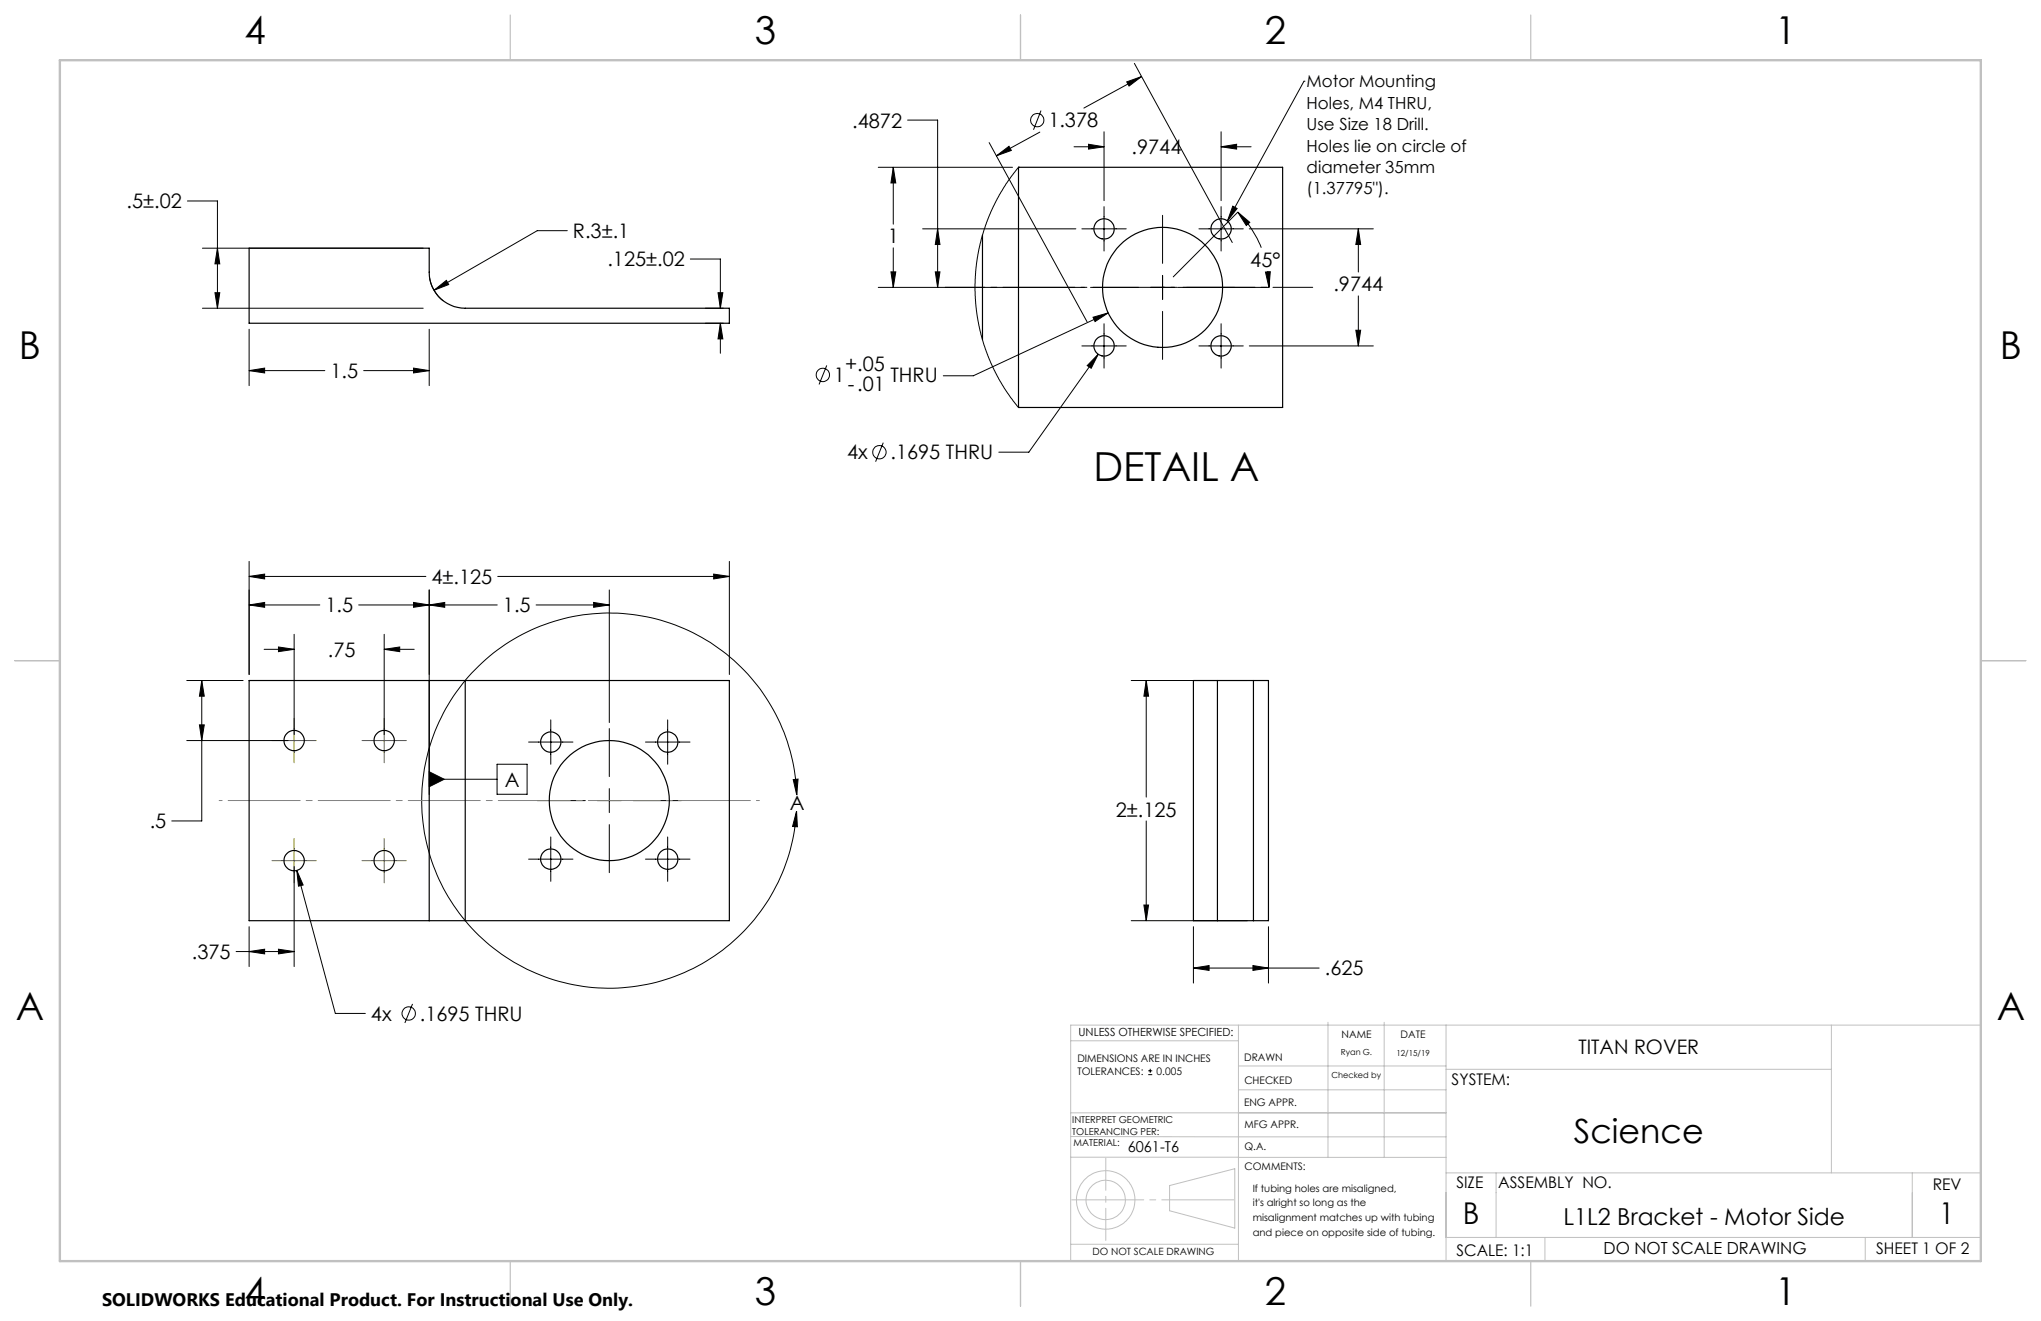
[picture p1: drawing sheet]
<svg xmlns="http://www.w3.org/2000/svg" width="432mm" height="279mm" viewBox="0 0 432 279" stroke-linecap="round" stroke-linejoin="round" font-family="sans-serif">
<g fill="none" stroke="#000" stroke-width=".21">
<path d="M238.4 17.3l3.1-1.1-2.6 2zM240 13.4l20.7 37.9M241.5 16.2l-12.2 6.7M275.9 17.2h.1M275.9 17.2l-16.2 29.5M185.8 35.4h28.4M189 35.4l.5 3.3h-1zM189 35.4v12M192 25.4h6.4v35.4M209.3 30.2l20.7 37.9M210.8 32.9l2.7-2 .5 .9zM215.5 35.4l-2.6 3.4-1.5 2.5-1.3 2.4-1.4 3.3-1.2 3.8-.5 2.3-.5 3.5-.2 3.4v3.2l.5 3.9 .7 3.7 1 3.1 1.2 2.9 1.6 3.3 1.9 3.1 2.3 3"/>
<path d="M220 27.9l-9.2 5M220.2 23.4l-1.5 4M227.2 31h6.4M230.3 30.5l3.3 .5-3.3 .5zM233.6 27.9v14.5M258.3 31l3.3-.5v1zM258.3 27.9v14.5M258.3 31h6.4M39.7 42.5h6.3v22.7M42.8 52.5h46.7M46 52.5l.5 3.3h-1zM90.9 58.8a7.6 7.6 0 0 0 2.9 4.8"/>
<path d="M120 48.8h-6.3l-21.9 12.6M146 54.8h6.4v10.4M188.5 57.5h1l-.5 3.3zM189 52.4v8.4M195.2 48.4h32.4M197.9 57.5h1l-.5 3.3zM198.4 48.4l.5 3.3h-1zM228.9 48.4h9.4M233.6 43.7v9.4M246 45.5v10.2M246 58.2v5.1M253.6 48.4h9.4"/>
<path d="M258.3 43.7v9.4M260.8 43.6l.9 .5-2 2.6zM261.9 44.9l2.5 2.1-.7 .7zM261.9 44.9a22 22 0 0 1 4.9 7.5M261.9 44.9l-13.7 13.7M264.3 48.4h26.2M267.7 57.5h1l-.2 3.3zM268.2 57.4l.3 3.4M287.4 48.4l.5 3.3h-1.1zM287.4 48.4v9.1M42.8 65.2h46.7M45.5 61.9h1l-.5 3.3z"/>
<path d="M52.7 78.4l3.3-.5v1zM52.7 69.6v12M52.7 78.4h16M76.9 78.4h13.9M87.5 77.9l3.3 .5-3.3 .5zM90.8 69.6v12M91.8 61.4l2.6-2.1 .5 .9zM149.2 68.4h3.8M149.2 65.2h3.8M151.9 61.9h1l-.5 3.3zM152.4 68.4l.5 3.3h-1zM152.4 68.4v6.3"/>
<path d="M174.9 77.3l-1.6 4M185.8 60.8h43.6M228.9 73.2h9.4M230.7 60.8h10.2M231.2 67.1l3.3-.9-2.8 1.8zM232.3 74.9l-1.4 3-.9-.6zM232.3 74.9l-14.6 20.7h-6.4M233.6 68.5v9.4M234.5 66.2l-28.6 13.3h-6.3M243.4 60.8h5.1M246 65.9v10.1M246 60.8h.1"/>
<path d="M249.1 60.8h19.4M253.6 73.2h9.4M258.3 68.5v9.4M264.3 73.2h26.2M286.8 69.9h1.1l-.5 3.3zM287.4 62.6v10.6M186.9 93.6l-1.7 4M52.7 118.7v24M154.3 118.7v24M52.7 128l3.3-.6v1zM52.7 121.9l3.3-.5v1zM52.7 128h15"/>
<path d="M52.7 121.9h37.4M55.9 137.3h6.3M58.9 136.8l3.3 .5-3.3 .5zM62.2 134.2v21.2M75.9 128h29.3M81.3 137.3l3.3-.5v1zM81.3 134.2v21.2M81.3 137.3h6.3M87.5 127.4l3.3 .6-3.3 .4zM90.8 128l3.3-.6v1zM90.8 124.8v43.3M105.3 121.9h49"/>
<path d="M113.4 128h15.5M125.6 127.4l3.3 .6-3.3 .4zM128.9 124.8v28M151 121.4l3.3 .5-3.3 .5zM39.5 143.9h11.9M39.5 156.6h21.5M42.2 153.3h1l-.5 3.3zM42.7 143.9l.5 3.3h-1zM42.7 143.9v29.7h-6.4M111.8 157h9.4M116.5 152.3v9.3M128.9 154.1v10.2"/>
<path d="M136.6 157h9.4M141.3 152.3v9.3M239.3 143.9h24.6M242.5 143.9l.5 3.3h-1zM242.5 143.9v24.7M90.8 163.2l3.2 1.6-3.2 1.6zM90.8 164.8h14.4M105.2 161.6h6.3v6.4h-6.3zM113.7 169.3h10.1M116.5 177v9.4M126.4 169.3h5M128.9 166.8v5.1"/>
<path d="M128.9 174.4v10.2M134 169.3h10.1M141.3 177v9.4M167.8 164.9l1-.1-.2 3.3zM168.5 171.6l.2 3.3-1-.1zM168.6 168.1a39.7 39.7 0 0 0-59.4-33.2 39.7 39.7 0 0 0-1.6 68 39.7 39.7 0 0 0 60.9-30.3v-1M242.5 173.6v21.1M52.7 196v8.4M62.2 183.3v21.1M62.8 184.1l1.3 3.1-1 .2zM62.8 184.1l8.1 30.2h6.4M111.8 181.7h9.4"/>
<path d="M136.6 181.7h9.4M239.3 194.7h24.6M242 191.4h1l-.5 3.3zM252.5 196v11.9M268.4 196v11.9M50 201.3h12.2M52.7 201.3l3.3-.5v1zM58.9 200.8l3.3 .5-3.3 .5zM87.3 212.3l-1.6 4.1M252.5 204.8l3.3-.6v1zM252.5 204.8h26.6M265.1 204.2l3.3 .6-3.3 .4z"/>
<path d="M242.9 227.3h.9M242.9 226.5h.9M243.3 226.1v.8"/>
<circle cx="219.4" cy="25.4" r="1.4"/>
<circle cx="174.1" cy="79.3" r="1.42"/>
<circle cx="186.1" cy="95.6" r="1.41"/>
<circle cx="86.5" cy="214.4" r="1.41"/>
</g>
<g fill="none" stroke="#c0c0c0" stroke-width=".21">
<path d="M262 216.8v49.9M281 216.2v28.6M292.8 216.2v28.6M305.9 216.8v49.9M387.5 216.8v31.3M419.1 216.8h-192.6v49.9M226.5 220.1h35.5M226.5 235.4h79.4M262 225.5h43.9M262 230.5h43.9M305.9 226.2h81.6M226.5 244.8h79.4"/>
<path d="M226.5 240.4l79.4 .1M247.4 250.8l13.8-3.6v12.6l-13.8-3.7zM305.9 248.1h113.2M316.5 248.1v13.6M404.6 248.1v13.6M419.1 252.3v9.4h-113.2M226.5 263.2h35.5M326.8 261.7v5M394.6 261.7v5"/>
<circle cx="233.9" cy="253.8" r="6.2"/>
<circle cx="233.9" cy="253.8" r="4.2"/>
</g>
<path d="M199.9 60.8h77.8" fill="none" stroke="#000" stroke-width=".21" stroke-dasharray="15.2 1.3 1.3 1.3" stroke-dashoffset="6.8"/>
<path d="M57.5 156.6h9.4M62.2 151.9v9.4M76.6 156.6h9.4M81.3 151.9v9.4M62.2 177.3v9.4M81.3 177.3v9.4M57.5 182h9.4M76.6 182h9.4" fill="none" stroke="#808000" stroke-width=".21"/>
<path d="M46.4 169.3h114.3" fill="none" stroke="#808080" stroke-width=".21" stroke-dasharray="15.2 1.3 1.3 1.3" stroke-dashoffset="-1.9"/>
<path d="M261.2 253.8h-34.7" fill="none" stroke="#c0c0c0" stroke-width=".21" stroke-dasharray="15.2 1.3 1.3 1.3" stroke-dashoffset="-.2"/>
<path d="M233.9 244.9v17.5" fill="none" stroke="#c0c0c0" stroke-width=".21" stroke-dasharray="15.2 1.3 1.3 1.3" stroke-dashoffset="8.4"/>
<path d="M108 3.2v9.5M215.9 3.2v9.5M323.8 3.2v9.5M3.1 139.7h9.6M419.1 139.7h9.5M108 266.7v9.6M215.9 266.7v9.6M323.8 266.7v9.6" fill="none" stroke="#c0c0c0" stroke-width=".25"/>
<path d="M12.7 12.7h406.4v254h-406.4z" fill="none" stroke="#c0c0c0" stroke-width=".5"/>
<g fill="#000">
<path d="M260.8 43.6l.9 .5-2 2.6zM90.8 163.2l3.2 1.6-3.2 1.6z"/>
<path d="M52.7 128l3.3-.6v1zM87.5 127.4l3.3 .6-3.3 .4zM242.5 143.9l.5 3.3h-1zM242 191.4h1l-.5 3.3zM267.7 57.5h1l-.2 3.3zM261.9 44.9l2.5 2.1-.7 .7zM231.2 67.1l.5 .9 2.8-1.8z"/>
<path d="M90.8 128l3.3-.6v1zM125.6 127.4l3.3 .6-3.3 .4zM52.7 121.9l3.3-.5v1zM151 121.4l3.3 .5-3.3 .5zM287.4 48.4l.5 3.3h-1.1zM286.8 69.9h1.1l-.5 3.3zM230.3 30.5l3.3 .5-3.3 .5zM258.3 31l3.3-.5v1zM188.5 57.5h1l-.5 3.3zM189 35.4l.5 3.3h-1zM197.9 57.5h1l-.5 3.3zM198.4 48.4l.5 3.3h-1z"/>
<path d="M42.2 153.3h1l-.5 3.3zM42.7 143.9l.5 3.3h-1zM58.9 136.8l3.3 .5-3.3 .5zM81.3 137.3l3.3-.5v1zM58.9 200.8l3.3 .5-3.3 .5zM52.7 201.3l3.3-.5v1zM62.8 184.1l.3 3.3 1-.2zM252.5 204.8l3.3-.6v1zM265.1 204.2l3.3 .6-3.3 .4zM232.3 74.9l-2.3 2.4 .9 .6zM210.8 32.9l2.7-2 .5 .9zM238.4 17.3l3.1-1.1-2.6 2zM52.7 78.4l3.3-.5v1zM87.5 77.9l3.3 .5-3.3 .5zM152.4 68.4l.5 3.3h-1zM151.9 61.9h1l-.5 3.3zM45.5 61.9h1l-.5 3.3zM46 52.5l.5 3.3h-1zM91.8 61.4l3.1-1.2-.5-.9z"/>
<path d="M167.8 164.9l1-.1-.2 3.3zM168.5 171.6l.2 3.3-1-.1z"/>
</g>
<g fill="none" stroke="#000" stroke-width=".25">
<path d="M215.5 35.4h.1M215.5 35.4v50.8M215.5 35.4h55.9v50.8h-55.9M52.7 52.5h38.1v5.1a7.6 7.6 0 0 0 7.6 7.6h55.9v3.2h-101.6zM207.9 49.7v22.2M215.5 86.2h.1M90.8 143.9h7.6M90.8 143.9v50.8M90.8 143.9h-38.1v50.8h38.1M98.4 143.9h55.9v50.8h-55.9M98.4 143.9v50.8M257.6 143.9h7.6"/>
<path d="M257.6 143.9h-5.1v50.8h5.1M257.6 143.9v50.8M265.2 143.9h3.2v50.8h-3.2M265.2 143.9v50.8M90.8 194.7h7.6M257.6 194.7h7.6"/>
<circle cx="233.6" cy="48.4" r="2.15"/>
<circle cx="258.3" cy="48.4" r="2.15"/>
<circle cx="233.6" cy="73.2" r="2.15"/>
<circle cx="246" cy="60.8" r="12.7"/>
<circle cx="258.3" cy="73.2" r="2.15"/>
<circle cx="62.2" cy="156.6" r="2.15"/>
<circle cx="81.3" cy="156.6" r="2.15"/>
<circle cx="116.5" cy="157" r="2.15"/>
<circle cx="141.3" cy="157" r="2.15"/>
<circle cx="128.9" cy="169.3" r="12.7"/>
<circle cx="62.2" cy="182" r="2.15"/>
<circle cx="81.3" cy="182" r="2.15"/>
<circle cx="116.5" cy="181.7" r="2.15"/>
<circle cx="141.3" cy="181.7" r="2.15"/>
</g>
<text font-size="8.5" x="231.3" y="101.8">DETAIL A</text>
<g font-size="8.1">
<text x="51.7" y="9.3">4</text>
<text x="159.7" y="9.3">3</text>
<text x="267.6" y="9.3">2</text>
<text x="375.6" y="9.3">1</text>
<text x="4" y="76">B</text>
<text x="423.1" y="76">B</text>
<text x="3.3" y="215.7">A</text>
<text x="422.4" y="215.7">A</text>
<text x="51.7" y="276">4</text>
<text x="159.7" y="276">3</text>
<text x="267.6" y="276">2</text>
<text x="375.6" y="276">1</text>
</g>
<text font-size="7.1" x="333" y="241.8">Science</text>
<g font-size="6.3">
<text x="309.5" y="259">B</text>
<text x="410.2" y="259">1</text>
</g>
<text font-size="4.9" x="330.8" y="259.1">L1L2 Bracket - Motor Side</text>
<g font-size="4.2">
<text x="180.3" y="27">.4872</text>
<text x="221.8" y="26.9">1.378</text>
<text x="239.4" y="32.6">.9744</text>
<text x="26.8" y="44.1">.5±.02</text>
<text x="121.2" y="50.4">R.3±.1</text>
<text x="187.8" y="51.5">1</text>
<text x="128.5" y="56.4">.125±.02</text>
<text x="264.5" y="56.5">45°</text>
<text x="282.1" y="61.6">.9744</text>
<text x="69.9" y="80">1.5</text>
<text x="176.4" y="80.8">1</text>
<text x="178.8" y="78.6">+.05</text>
<text x="179.4" y="82.7">-.01</text>
<text x="188.4" y="80.8">THRU</text>
<text x="179.2" y="97.2">4x</text>
<text x="188.4" y="97.2">.1695 THRU</text>
<text x="91.3" y="123.5">4±.125</text>
<text x="68.9" y="129.5">1.5</text>
<text x="106.4" y="129.5">1.5</text>
<text x="69.4" y="138.9">.75</text>
<text x="106.8" y="166.4">A</text>
<text x="167.1" y="171.4">A</text>
<text x="236.1" y="172.7">2±.125</text>
<text x="31.7" y="175.2">.5</text>
<text x="40.6" y="202.8">.375</text>
<text x="280.3" y="206.3">.625</text>
<text x="78.5" y="215.9">4x</text>
<text x="88.8" y="215.9">.1695 THRU</text>
<text x="334" y="223">TITAN ROVER</text>
</g>
<text font-size="3.8" x="21.6" y="276.3">SOLIDWORKS Educational Product. For Instructional Use Only.</text>
<g font-size="3.5">
<text x="276.4" y="18.5">Motor Mounting</text>
<text x="276.4" y="23">Holes, M4 THRU,</text>
<text x="276.4" y="27.5">Use Size 18 Drill.</text>
<text x="276.4" y="32.1">Holes lie on circle of</text>
<text x="276.4" y="36.6">diameter 35mm</text>
<text x="276.4" y="41.1">(1.37795&quot;).</text>
<text x="339.3" y="265.2">DO NOT SCALE DRAWING</text>
</g>
<g font-size="3.4">
<text x="307.1" y="229.5">SYSTEM:</text>
<text x="308.1" y="251.2">SIZE</text>
<text x="317" y="251.2">ASSEMBLY NO.</text>
<text x="408.9" y="251.7">REV</text>
<text x="308.2" y="265.6">SCALE: 1:1</text>
<text x="396.9" y="265.2">SHEET 1 OF 2</text>
</g>
<text font-size="3.2" x="238.6" y="243.7">6061-T6</text>
<text font-size="2.4" x="228.2" y="219.1">UNLESS OTHERWISE SPECIFIED:</text>
<g font-size="2.2">
<text x="283.8" y="219.5">NAME</text>
<text x="296.3" y="219.6">DATE</text>
<text x="227.9" y="224.6">DIMENSIONS ARE IN INCHES</text>
<text x="227.9" y="227.3">TOLERANCES:</text>
<text x="244.7" y="227.3">0.005</text>
<text x="263.2" y="224.3">DRAWN</text>
<text x="263.2" y="233.8">ENG APPR.</text>
<text x="263.3" y="229.2">CHECKED</text>
<text x="263.3" y="238.6">MFG APPR.</text>
<text x="263.3" y="243.3">Q.A.</text>
<text x="263.3" y="247.5">COMMENTS:</text>
</g>
<g font-size="2.1">
<text x="265" y="252">If tubing holes are misaligned,</text>
<text x="265" y="255.1">it's alright so long as the</text>
<text x="265" y="258.2">misalignment matches up with tubing</text>
<text x="265" y="261.4">and piece on opposite side of tubing.</text>
<text x="231.1" y="265.4">DO NOT SCALE DRAWING</text>
</g>
<g font-size="2">
<text x="226.8" y="237.4">INTERPRET GEOMETRIC</text>
<text x="226.8" y="240">TOLERANCING PER:</text>
<text x="227.1" y="242.4">MATERIAL:</text>
</g>
<g font-size="1.8">
<text x="283.7" y="223.2">Ryan G.</text>
<text x="295.4" y="223.3">12/15/19</text>
<text x="281.7" y="228">Checked by</text>
</g>
</svg>
